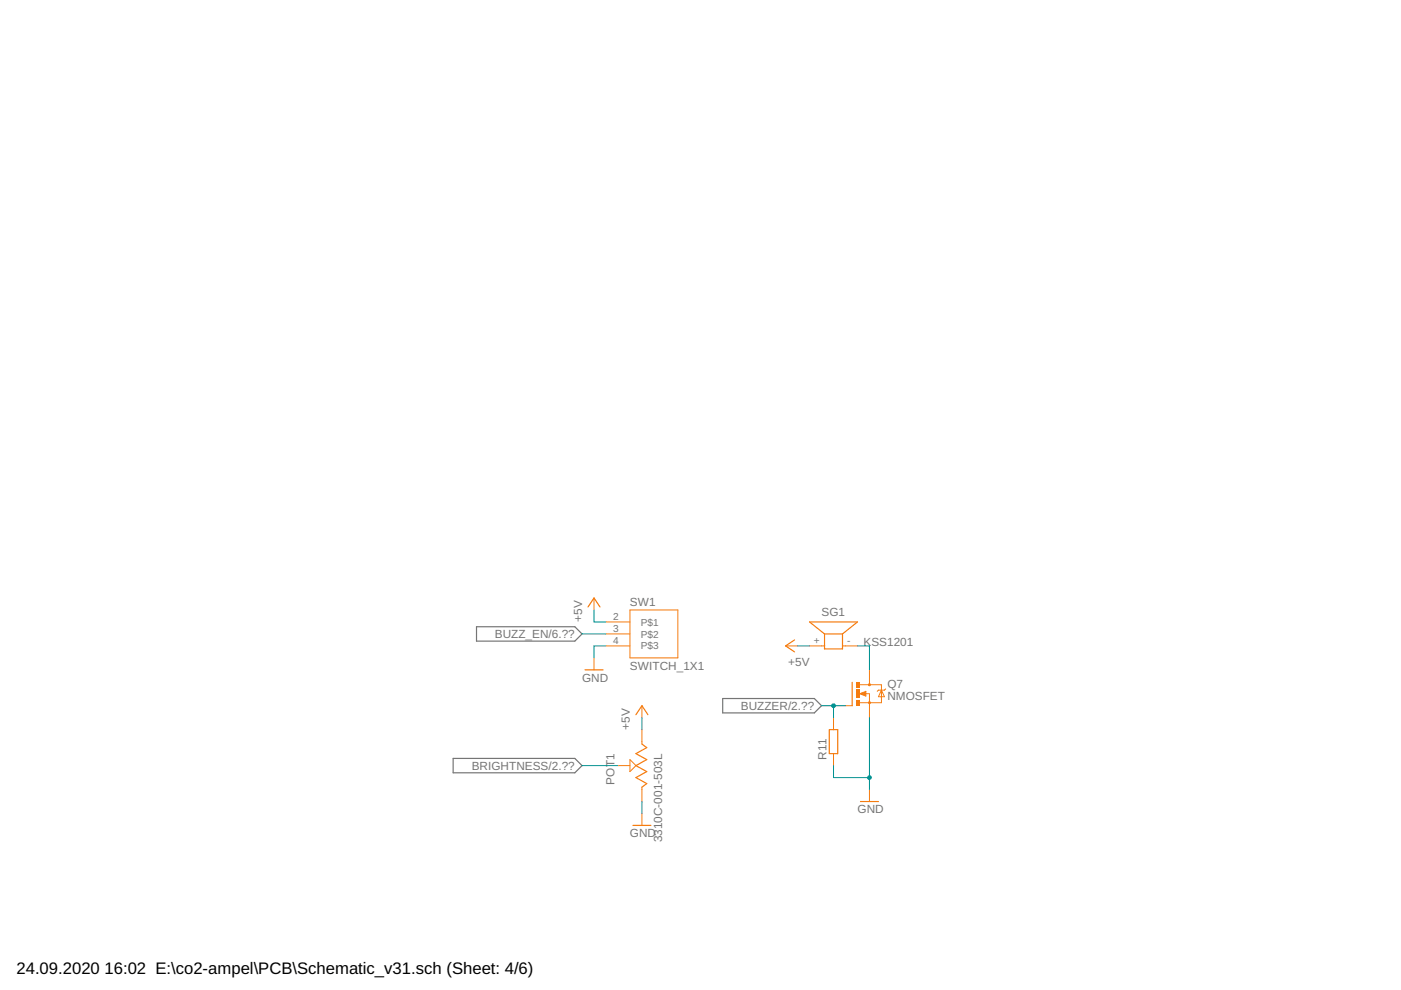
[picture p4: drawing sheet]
<svg xmlns="http://www.w3.org/2000/svg" width="297mm" height="210mm" viewBox="0 0 297 210" stroke-linecap="round" stroke-linejoin="round" font-family="sans-serif">
<path d="M101 132.9h20.9l1.5 1.5-1.5 1.5h-20.9zM153.2 148.1h19.5l1.5 1.5-1.5 1.6h-19.5zM96.1 160.8h25.8l1.5 1.5-1.5 1.6h-25.8z" fill="none" stroke="#757575" stroke-width=".25"/>
<g fill="none" stroke="#f57c10" stroke-width=".21">
<path d="M125.9 139.5v2.5M128.5 131.9h5.1M128.5 134.4h5.1M128.5 136.9h5.1M133.6 129.3h10.1v10.2h-10.1zM171.6 136.9h3.2M178.6 136.9h3.2M136.1 154.7v3.1M179.3 149.6h1.4M182.3 147.1l1.3-.5v1zM182.3 145.2h4.6v3.8h-4.6M183.5 147.1h.8v2.5"/>
<path d="M184.3 144.5v.7M186.9 146.3l.6 1.4h-1.3zM187.8 146.1l-.3 .2h-1.3l-.2 .3M131 162.3h2.6M133.6 161.1l1.2 1.2-1.2 1.3zM136.1 166.9v3M136.1 172.5v2.5"/>
</g>
<path d="M174.8 134.4v3.2h3.8v-3.2M174.8 134.4h3.8M174.8 134.4l-3.2-2.5h10.2l-3.2 2.5M124 142h3.8M136.1 157.8l1 .7-2.3 1.3 2.3 1.3-2.3 1.2 2.3 1.3-2.3 1.3 2.3 1.2-1 .8M180.7 144.7v4.9M134.2 175h3.8" fill="none" stroke="#f57c10" stroke-width=".25"/>
<path d="M183.5 146.8l-.9 .3 .9 .2v-.2h-.3" fill="none" stroke="#f57c10" stroke-width=".32"/>
<g fill="#f57c10">
<path d="M181.5 148.4h.8v1.2h-.8z" fill-rule="evenodd"/>
<path d="M181.5 144.5h.8v1.3h-.8z" fill-rule="evenodd"/>
<path d="M181.5 146.2h.8v1.8h-.8z" fill-rule="evenodd"/>
<circle cx="184.3" cy="149" r=".33"/>
<circle cx="184.3" cy="145.2" r=".33"/>
</g>
<g fill="#f57c10">
<path d="M184 149a.35 .35 0 0 1 .7 0 .35 .35 0 0 1-.7 0zM184 149a.35 .35 0 0 0 .7 0 .35 .35 0 0 0-.7 0z"/>
<path d="M184 145.2a.35 .35 0 0 1 .7 0 .35 .35 0 0 1-.7 0zM184 145.2a.35 .35 0 0 0 .7 0 .35 .35 0 0 0-.7 0z"/>
<path d="M181.5 148.4h.8v1.2h-.8zM181.5 148.4v1.2h.8v-1.2z"/>
<path d="M181.5 144.5h.8v1.3h-.8zM181.5 144.5v1.3h.8v-1.3z"/>
<path d="M181.5 146.2h.8v1.8h-.8zM181.5 146.2v1.8h.8v-1.8z"/>
</g>
<path d="M125.9 126.8v2.5M166.6 136.9h2.5M136.1 149.6v2.6M176.7 152.2v2.5M176.7 159.8v2.5M184.3 142v2.5M184.3 149.6v2.6M184.3 167.4v2.5" fill="none" stroke="#f57c10" stroke-width=".21"/>
<path d="M124.7 128.7l1.2-1.9 1.3 1.9M168.5 135.7l-1.9 1.2 1.9 1.3M134.8 151.5l1.3-1.9 1.3 1.9M175.8 154.7h1.8v5.1h-1.8zM182.4 169.9h3.8" fill="none" stroke="#f57c10" stroke-width=".25"/>
<path d="M128.5 136.9h-2.6v2.6M184.3 152.2v15.2M136.1 169.9v2.6M176.7 162.3v2.6h7.6" fill="none" stroke="#009292" stroke-width=".21"/>
<circle cx="184.3" cy="164.9" r=".51" fill="#009292"/>
<path d="M183.8 164.9a.51 .51 0 0 1 1 0 .51 .51 0 0 1-1 0zM183.8 164.9a.51 .51 0 0 0 1 0 .51 .51 0 0 0-1 0z" fill="#009292"/>
<path d="M123.4 134.4h5.1M125.9 129.3v2.6h2.6M169.1 136.9h2.5M181.8 136.9h2.5v5.1M136.1 152.2v2.5M174.2 149.6h5.1M176.7 149.6v2.6M123.4 162.3h7.6" fill="none" stroke="#009292" stroke-width=".21"/>
<circle cx="176.7" cy="149.6" r=".51" fill="#009292"/>
<path d="M176.2 149.6a.51 .51 0 0 1 1 0 .51 .51 0 0 1-1 0zM176.2 149.6a.51 .51 0 0 0 1 0 .51 .51 0 0 0-1 0z" fill="#009292"/>
<g font-size="3.5">
<text x="3.5" y="206.4">24.09.2020</text>
<text x="22.2" y="206.4">16:02 E:\co2-ampel\PCB\Schematic_v31.sch (Sheet: 4/6)</text>
</g>
<g font-size="2.5" fill="#757575">
<text x="123.4" y="131.9" transform="rotate(-90 123.4 131.9)">+5V</text>
<text x="133.6" y="128.6">SW1</text>
<text x="174.2" y="130.6">SG1</text>
<text x="104.9" y="135.3">BUZZ_EN/6.??</text>
<text x="183.1" y="136.9">KSS1201</text>
<text x="133.6" y="142">SWITCH_1X1</text>
<text x="167.1" y="141.3">+5V</text>
<text x="123.4" y="144.6">GND</text>
<text x="188.2" y="148.4">NMOSFET</text>
<text x="188.2" y="145.8">Q7</text>
<text x="133.6" y="154.7" transform="rotate(-90 133.6 154.7)">+5V</text>
<text x="157.1" y="150.5">BUZZER/2.??</text>
<text x="175.2" y="161.1" transform="rotate(-90 175.2 161.1)">R11</text>
<text x="100" y="163.2">BRIGHTNESS/2.??</text>
<text x="130.3" y="166.3" transform="rotate(-90 130.3 166.3)">POT1</text>
<text x="181.8" y="172.5">GND</text>
<text x="133.6" y="177.6">GND</text>
<text x="140.4" y="178.6" transform="rotate(-90 140.4 178.6)">3310C-001-503L</text>
</g>
<g font-size="2.1" fill="#757575">
<text x="130" y="131.5">2</text>
<text x="130" y="134">3</text>
<text x="130" y="136.6">4</text>
<text x="135.9" y="132.6">P$1</text>
<text x="135.9" y="135.2">P$2</text>
<text x="135.9" y="137.7">P$3</text>
<text x="172.6" y="136.6">+</text>
<text x="179.6" y="136.6">-</text>
</g>
</svg>
